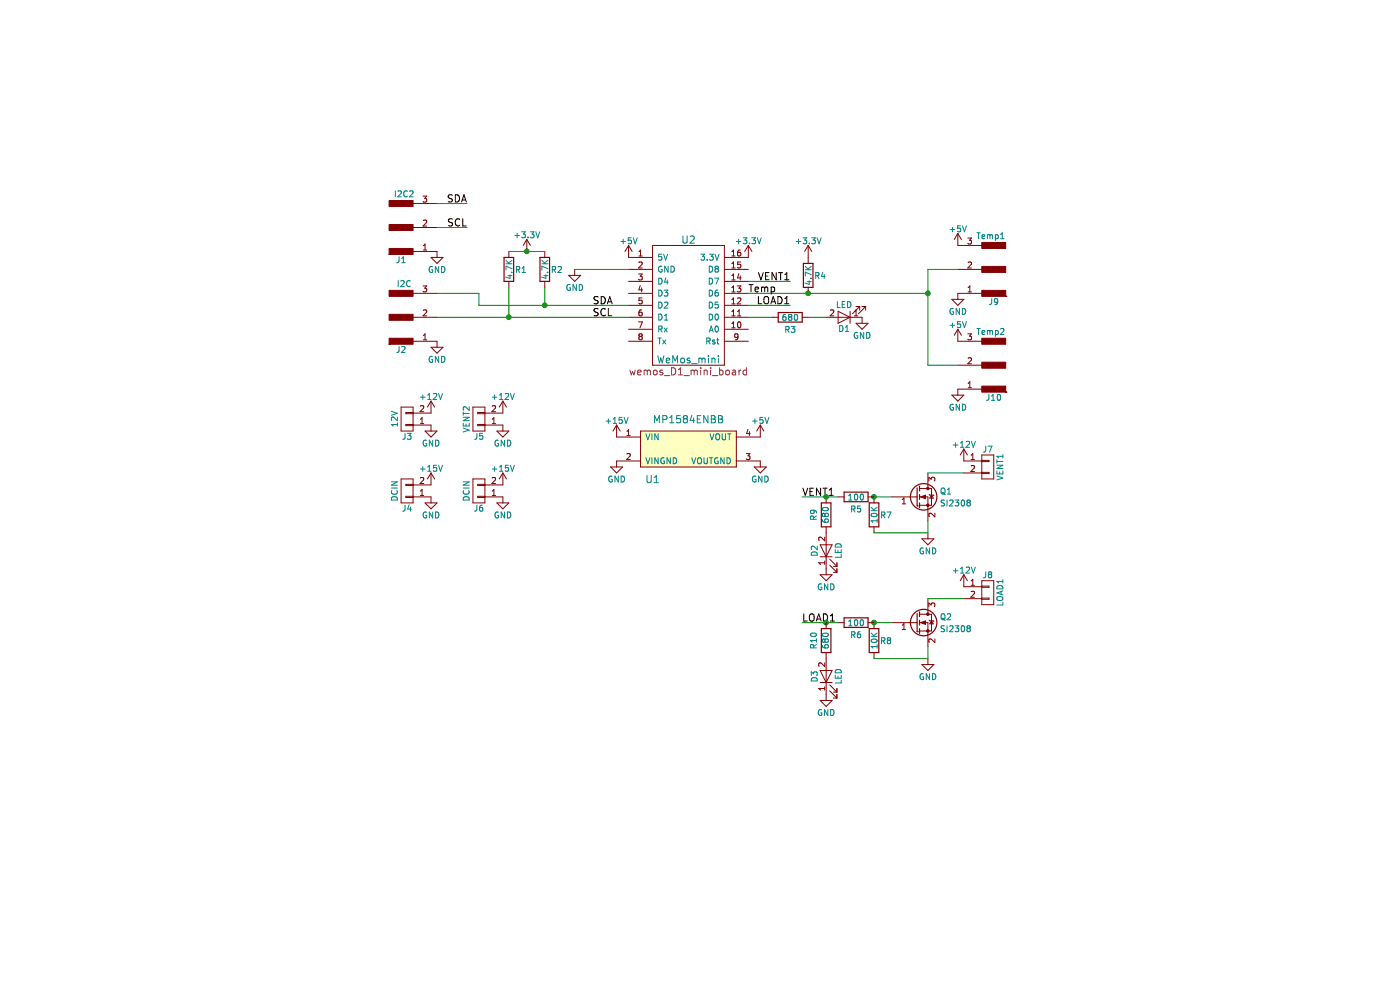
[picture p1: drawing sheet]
EESchema Schematic File Version 2
LIBS:power
LIBS:device
LIBS:transistors
LIBS:conn
LIBS:linear
LIBS:regul
LIBS:74xx
LIBS:cmos4000
LIBS:adc-dac
LIBS:memory
LIBS:xilinx
LIBS:microcontrollers
LIBS:dsp
LIBS:microchip
LIBS:analog_switches
LIBS:motorola
LIBS:texas
LIBS:intel
LIBS:audio
LIBS:interface
LIBS:digital-audio
LIBS:philips
LIBS:display
LIBS:cypress
LIBS:siliconi
LIBS:opto
LIBS:atmel
LIBS:contrib
LIBS:valves
LIBS:KiCadCustomLibraries
LIBS:ChillerControl-cache
EELAYER 25 0
EELAYER END
$Descr A4 11693 8268
encoding utf-8
Sheet 1 1
Title ""
Date ""
Rev ""
Comp ""
Comment1 ""
Comment2 ""
Comment3 ""
Comment4 ""
$EndDescr
$Comp
L WeMos_mini U2
U 1 1
P 5750 2500
F 0 "U2" H 5750 3000 60  0000 C CNN
F 1 "WeMos_mini" H 5750 2000 60  0000 C CNN
F 2 "wemos_D1_mini_board" H 5750 1900 60  0000 C CNN
F 3 "" H 6300 1800 60  0000 C CNN
	1    5750 2500
	1    0    0    -1  
$EndComp
$Comp
L MP1584ENBB U1
U 1 1
P 5450 4000
F 0 "U1" H 5450 4000 60  0000 C CNN
F 1 "MP1584ENBB" H 5750 4500 60  0000 C CNN
F 2 "KiCadCustomLibs:MP1584_buck_module" H 5450 4000 60  0001 C CNN
F 3 "" H 5450 4000 60  0001 C CNN
	1    5450 4000
	1    0    0    -1  
$EndComp
$Comp
L R R1
U 1 1
P 4250 2250
F 0 "R1" H 4350 2250 50  0000 C CNN
F 1 "4.7K" V 4250 2250 50  0000 C CNN
F 2 "Resistors_SMD:R_0603" V 4180 2250 50  0001 C CNN
F 3 "" H 4250 2250 50  0001 C CNN
	1    4250 2250
	1    0    0    -1  
$EndComp
$Comp
L R R2
U 1 1
P 4550 2250
F 0 "R2" H 4650 2250 50  0000 C CNN
F 1 "4.7K" V 4550 2250 50  0000 C CNN
F 2 "Resistors_SMD:R_0603" V 4480 2250 50  0001 C CNN
F 3 "" H 4550 2250 50  0001 C CNN
	1    4550 2250
	1    0    0    -1  
$EndComp
$Comp
L +3.3V #PWR16
U 1 1
P 6250 2150
F 0 "#PWR16" H 6250 2000 50  0001 C CNN
F 1 "+3.3V" H 6250 2290 50  0000 C CNN
F 2 "" H 6250 2150 50  0001 C CNN
F 3 "" H 6250 2150 50  0001 C CNN
	1    6250 2150
	1    0    0    -1  
$EndComp
$Comp
L +3.3V #PWR11
U 1 1
P 4400 2100
F 0 "#PWR11" H 4400 1950 50  0001 C CNN
F 1 "+3.3V" H 4400 2240 50  0000 C CNN
F 2 "" H 4400 2100 50  0001 C CNN
F 3 "" H 4400 2100 50  0001 C CNN
	1    4400 2100
	1    0    0    -1  
$EndComp
Wire Wire Line
	4250 2100 4550 2100
Connection ~ 4400 2100
$Comp
L +5V #PWR17
U 1 1
P 6350 3650
F 0 "#PWR17" H 6350 3500 50  0001 C CNN
F 1 "+5V" H 6350 3790 50  0000 C CNN
F 2 "" H 6350 3650 50  0001 C CNN
F 3 "" H 6350 3650 50  0001 C CNN
	1    6350 3650
	1    0    0    -1  
$EndComp
$Comp
L +5V #PWR15
U 1 1
P 5250 2150
F 0 "#PWR15" H 5250 2000 50  0001 C CNN
F 1 "+5V" H 5250 2290 50  0000 C CNN
F 2 "" H 5250 2150 50  0001 C CNN
F 3 "" H 5250 2150 50  0001 C CNN
	1    5250 2150
	1    0    0    -1  
$EndComp
$Comp
L GND #PWR18
U 1 1
P 6350 3850
F 0 "#PWR18" H 6350 3600 50  0001 C CNN
F 1 "GND" H 6350 3700 50  0000 C CNN
F 2 "" H 6350 3850 50  0001 C CNN
F 3 "" H 6350 3850 50  0001 C CNN
	1    6350 3850
	1    0    0    -1  
$EndComp
$Comp
L GND #PWR14
U 1 1
P 5150 3850
F 0 "#PWR14" H 5150 3600 50  0001 C CNN
F 1 "GND" H 5150 3700 50  0000 C CNN
F 2 "" H 5150 3850 50  0001 C CNN
F 3 "" H 5150 3850 50  0001 C CNN
	1    5150 3850
	1    0    0    -1  
$EndComp
$Comp
L GND #PWR12
U 1 1
P 4800 2250
F 0 "#PWR12" H 4800 2000 50  0001 C CNN
F 1 "GND" H 4800 2100 50  0000 C CNN
F 2 "" H 4800 2250 50  0001 C CNN
F 3 "" H 4800 2250 50  0001 C CNN
	1    4800 2250
	1    0    0    -1  
$EndComp
Wire Wire Line
	5250 2250 4800 2250
$Comp
L +15V #PWR13
U 1 1
P 5150 3650
F 0 "#PWR13" H 5150 3500 50  0001 C CNN
F 1 "+15V" H 5150 3790 50  0000 C CNN
F 2 "" H 5150 3650 50  0001 C CNN
F 3 "" H 5150 3650 50  0001 C CNN
	1    5150 3650
	1    0    0    -1  
$EndComp
Wire Wire Line
	3650 2650 5250 2650
Text Label 4950 2650 0    60   ~ 0
SCL
Wire Wire Line
	4000 2550 5250 2550
Text Label 4950 2550 0    60   ~ 0
SDA
Wire Wire Line
	4550 2550 4550 2400
Wire Wire Line
	4250 2650 4250 2400
$Comp
L R R4
U 1 1
P 6750 2300
F 0 "R4" H 6850 2300 50  0000 C CNN
F 1 "4.7K" V 6750 2300 50  0000 C CNN
F 2 "Resistors_SMD:R_0603" V 6680 2300 50  0001 C CNN
F 3 "" H 6750 2300 50  0001 C CNN
	1    6750 2300
	1    0    0    -1  
$EndComp
$Comp
L +3.3V #PWR19
U 1 1
P 6750 2150
F 0 "#PWR19" H 6750 2000 50  0001 C CNN
F 1 "+3.3V" H 6750 2290 50  0000 C CNN
F 2 "" H 6750 2150 50  0001 C CNN
F 3 "" H 6750 2150 50  0001 C CNN
	1    6750 2150
	1    0    0    -1  
$EndComp
Wire Wire Line
	6250 2450 7750 2450
Text Label 6250 2450 0    60   ~ 0
Temp
$Comp
L CONN_01X03_MALE J9
U 1 1
P 8300 2250
F 0 "J9" H 8300 2525 50  0000 C CNN
F 1 "Temp1" H 8325 1975 50  0000 C CNN
F 2 "Pin_Headers:Pin_Header_Straight_1x03_Pitch2.54mm" H 8300 2450 50  0001 C CNN
F 3 "" H 8300 2450 50  0001 C CNN
	1    8300 2250
	-1   0    0    1   
$EndComp
$Comp
L CONN_01X03_MALE J10
U 1 1
P 8300 3050
F 0 "J10" H 8300 3325 50  0000 C CNN
F 1 "Temp2" H 8325 2775 50  0000 C CNN
F 2 "Pin_Headers:Pin_Header_Straight_1x03_Pitch2.54mm" H 8300 3250 50  0001 C CNN
F 3 "" H 8300 3250 50  0001 C CNN
	1    8300 3050
	-1   0    0    1   
$EndComp
$Comp
L CONN_01X03_MALE J2
U 1 1
P 3350 2650
F 0 "J2" H 3350 2925 50  0000 C CNN
F 1 "I2C" H 3375 2375 50  0000 C CNN
F 2 "Pin_Headers:Pin_Header_Straight_1x03_Pitch2.54mm" H 3350 2850 50  0001 C CNN
F 3 "" H 3350 2850 50  0001 C CNN
	1    3350 2650
	1    0    0    1   
$EndComp
$Comp
L GND #PWR26
U 1 1
P 8000 2450
F 0 "#PWR26" H 8000 2200 50  0001 C CNN
F 1 "GND" H 8000 2300 50  0000 C CNN
F 2 "" H 8000 2450 50  0001 C CNN
F 3 "" H 8000 2450 50  0001 C CNN
	1    8000 2450
	1    0    0    -1  
$EndComp
$Comp
L GND #PWR28
U 1 1
P 8000 3250
F 0 "#PWR28" H 8000 3000 50  0001 C CNN
F 1 "GND" H 8000 3100 50  0000 C CNN
F 2 "" H 8000 3250 50  0001 C CNN
F 3 "" H 8000 3250 50  0001 C CNN
	1    8000 3250
	1    0    0    -1  
$EndComp
$Comp
L +5V #PWR25
U 1 1
P 8000 2050
F 0 "#PWR25" H 8000 1900 50  0001 C CNN
F 1 "+5V" H 8000 2190 50  0000 C CNN
F 2 "" H 8000 2050 50  0001 C CNN
F 3 "" H 8000 2050 50  0001 C CNN
	1    8000 2050
	1    0    0    -1  
$EndComp
$Comp
L +5V #PWR27
U 1 1
P 8000 2850
F 0 "#PWR27" H 8000 2700 50  0001 C CNN
F 1 "+5V" H 8000 2990 50  0000 C CNN
F 2 "" H 8000 2850 50  0001 C CNN
F 3 "" H 8000 2850 50  0001 C CNN
	1    8000 2850
	1    0    0    -1  
$EndComp
Wire Wire Line
	7750 3050 8000 3050
Wire Wire Line
	7750 2250 7750 3050
Wire Wire Line
	7750 2250 8000 2250
Connection ~ 7750 2450
Connection ~ 6750 2450
$Comp
L GND #PWR6
U 1 1
P 3650 2850
F 0 "#PWR6" H 3650 2600 50  0001 C CNN
F 1 "GND" H 3650 2700 50  0000 C CNN
F 2 "" H 3650 2850 50  0001 C CNN
F 3 "" H 3650 2850 50  0001 C CNN
	1    3650 2850
	1    0    0    -1  
$EndComp
Connection ~ 4250 2650
Wire Wire Line
	3650 2450 4000 2450
Wire Wire Line
	4000 2450 4000 2550
Connection ~ 4550 2550
$Comp
L CONN_01X02 J3
U 1 1
P 3400 3500
F 0 "J3" H 3400 3650 50  0000 C CNN
F 1 "12V" V 3500 3500 50  0000 C CNN
F 2 "KiCadCustomLibs:Conn2pin_2.54mm" H 3400 3500 50  0001 C CNN
F 3 "" H 3400 3500 50  0001 C CNN
	1    3400 3500
	-1   0    0    1   
$EndComp
$Comp
L GND #PWR2
U 1 1
P 3600 3550
F 0 "#PWR2" H 3600 3300 50  0001 C CNN
F 1 "GND" H 3600 3400 50  0000 C CNN
F 2 "" H 3600 3550 50  0001 C CNN
F 3 "" H 3600 3550 50  0001 C CNN
	1    3600 3550
	1    0    0    -1  
$EndComp
$Comp
L +12V #PWR1
U 1 1
P 3600 3450
F 0 "#PWR1" H 3600 3300 50  0001 C CNN
F 1 "+12V" H 3600 3590 50  0000 C CNN
F 2 "" H 3600 3450 50  0001 C CNN
F 3 "" H 3600 3450 50  0001 C CNN
	1    3600 3450
	1    0    0    -1  
$EndComp
$Comp
L Q_NMOS_GSD Q1
U 1 1
P 7650 4150
F 0 "Q1" H 7850 4200 50  0000 L CNN
F 1 "SI2308" H 7850 4100 50  0000 L CNN
F 2 "TO_SOT_Packages_SMD:SOT-23" H 7850 4250 50  0001 C CNN
F 3 "" H 7650 4150 50  0001 C CNN
	1    7650 4150
	1    0    0    -1  
$EndComp
$Comp
L GND #PWR23
U 1 1
P 7750 4450
F 0 "#PWR23" H 7750 4200 50  0001 C CNN
F 1 "GND" H 7750 4300 50  0000 C CNN
F 2 "" H 7750 4450 50  0001 C CNN
F 3 "" H 7750 4450 50  0001 C CNN
	1    7750 4450
	1    0    0    -1  
$EndComp
$Comp
L R R7
U 1 1
P 7300 4300
F 0 "R7" H 7400 4300 50  0000 C CNN
F 1 "10K" V 7300 4300 50  0000 C CNN
F 2 "Resistors_SMD:R_0603" V 7230 4300 50  0001 C CNN
F 3 "" H 7300 4300 50  0001 C CNN
	1    7300 4300
	1    0    0    -1  
$EndComp
Wire Wire Line
	7300 4450 7750 4450
Wire Wire Line
	7750 4450 7750 4350
Wire Wire Line
	7300 4150 7450 4150
$Comp
L CONN_01X02 J7
U 1 1
P 8250 3900
F 0 "J7" H 8250 4050 50  0000 C CNN
F 1 "VENT1" V 8350 3900 50  0000 C CNN
F 2 "KiCadCustomLibs:Conn2pin_2.54mm" H 8250 3900 50  0001 C CNN
F 3 "" H 8250 3900 50  0001 C CNN
	1    8250 3900
	1    0    0    -1  
$EndComp
Wire Wire Line
	7750 3950 8050 3950
$Comp
L +12V #PWR29
U 1 1
P 8050 3850
F 0 "#PWR29" H 8050 3700 50  0001 C CNN
F 1 "+12V" H 8050 3990 50  0000 C CNN
F 2 "" H 8050 3850 50  0001 C CNN
F 3 "" H 8050 3850 50  0001 C CNN
	1    8050 3850
	1    0    0    -1  
$EndComp
Connection ~ 7300 4150
Text Label 6700 4150 0    60   ~ 0
VENT1
$Comp
L Q_NMOS_GSD Q2
U 1 1
P 7650 5200
F 0 "Q2" H 7850 5250 50  0000 L CNN
F 1 "SI2308" H 7850 5150 50  0000 L CNN
F 2 "TO_SOT_Packages_SMD:SOT-23" H 7850 5300 50  0001 C CNN
F 3 "" H 7650 5200 50  0001 C CNN
	1    7650 5200
	1    0    0    -1  
$EndComp
$Comp
L GND #PWR24
U 1 1
P 7750 5500
F 0 "#PWR24" H 7750 5250 50  0001 C CNN
F 1 "GND" H 7750 5350 50  0000 C CNN
F 2 "" H 7750 5500 50  0001 C CNN
F 3 "" H 7750 5500 50  0001 C CNN
	1    7750 5500
	1    0    0    -1  
$EndComp
$Comp
L R R8
U 1 1
P 7300 5350
F 0 "R8" H 7400 5350 50  0000 C CNN
F 1 "10K" V 7300 5350 50  0000 C CNN
F 2 "Resistors_SMD:R_0603" V 7230 5350 50  0001 C CNN
F 3 "" H 7300 5350 50  0001 C CNN
	1    7300 5350
	1    0    0    -1  
$EndComp
Wire Wire Line
	7300 5500 7750 5500
Wire Wire Line
	7750 5500 7750 5400
Wire Wire Line
	7300 5200 7450 5200
$Comp
L CONN_01X02 J8
U 1 1
P 8250 4950
F 0 "J8" H 8250 5100 50  0000 C CNN
F 1 "LOAD1" V 8350 4950 50  0000 C CNN
F 2 "KiCadCustomLibs:Conn2pin_2.54mm" H 8250 4950 50  0001 C CNN
F 3 "" H 8250 4950 50  0001 C CNN
	1    8250 4950
	1    0    0    -1  
$EndComp
Wire Wire Line
	7750 5000 8050 5000
$Comp
L +12V #PWR30
U 1 1
P 8050 4900
F 0 "#PWR30" H 8050 4750 50  0001 C CNN
F 1 "+12V" H 8050 5040 50  0000 C CNN
F 2 "" H 8050 4900 50  0001 C CNN
F 3 "" H 8050 4900 50  0001 C CNN
	1    8050 4900
	1    0    0    -1  
$EndComp
Connection ~ 7300 5200
Text Label 6700 5200 0    60   ~ 0
LOAD1
$Comp
L CONN_01X02 J5
U 1 1
P 4000 3500
F 0 "J5" H 4000 3650 50  0000 C CNN
F 1 "VENT2" V 4100 3500 50  0000 C CNN
F 2 "KiCadCustomLibs:Conn2pin_2.54mm" H 4000 3500 50  0001 C CNN
F 3 "" H 4000 3500 50  0001 C CNN
	1    4000 3500
	-1   0    0    1   
$EndComp
$Comp
L +12V #PWR7
U 1 1
P 4200 3450
F 0 "#PWR7" H 4200 3300 50  0001 C CNN
F 1 "+12V" H 4200 3590 50  0000 C CNN
F 2 "" H 4200 3450 50  0001 C CNN
F 3 "" H 4200 3450 50  0001 C CNN
	1    4200 3450
	1    0    0    -1  
$EndComp
$Comp
L GND #PWR8
U 1 1
P 4200 3550
F 0 "#PWR8" H 4200 3300 50  0001 C CNN
F 1 "GND" H 4200 3400 50  0000 C CNN
F 2 "" H 4200 3550 50  0001 C CNN
F 3 "" H 4200 3550 50  0001 C CNN
	1    4200 3550
	1    0    0    -1  
$EndComp
Wire Wire Line
	6250 2350 6600 2350
Text Label 6600 2350 2    60   ~ 0
VENT1
Text Label 6600 2550 2    60   ~ 0
LOAD1
$Comp
L R R5
U 1 1
P 7150 4150
F 0 "R5" V 7250 4150 50  0000 C CNN
F 1 "100" V 7150 4150 50  0000 C CNN
F 2 "Resistors_SMD:R_0603" V 7080 4150 50  0001 C CNN
F 3 "" H 7150 4150 50  0001 C CNN
	1    7150 4150
	0    1    1    0   
$EndComp
Wire Wire Line
	7000 4150 6700 4150
$Comp
L R R6
U 1 1
P 7150 5200
F 0 "R6" V 7250 5200 50  0000 C CNN
F 1 "100" V 7150 5200 50  0000 C CNN
F 2 "Resistors_SMD:R_0603" V 7080 5200 50  0001 C CNN
F 3 "" H 7150 5200 50  0001 C CNN
	1    7150 5200
	0    1    1    0   
$EndComp
Wire Wire Line
	7000 5200 6700 5200
$Comp
L CONN_01X03_MALE J1
U 1 1
P 3350 1900
F 0 "J1" H 3350 2175 50  0000 C CNN
F 1 "I2C2" H 3375 1625 50  0000 C CNN
F 2 "Pin_Headers:Pin_Header_Straight_1x03_Pitch2.54mm" H 3350 2100 50  0001 C CNN
F 3 "" H 3350 2100 50  0001 C CNN
	1    3350 1900
	1    0    0    1   
$EndComp
$Comp
L GND #PWR5
U 1 1
P 3650 2100
F 0 "#PWR5" H 3650 1850 50  0001 C CNN
F 1 "GND" H 3650 1950 50  0000 C CNN
F 2 "" H 3650 2100 50  0001 C CNN
F 3 "" H 3650 2100 50  0001 C CNN
	1    3650 2100
	1    0    0    -1  
$EndComp
Wire Wire Line
	3650 1700 3900 1700
Wire Wire Line
	3650 1900 3900 1900
Text Label 3900 1900 2    60   ~ 0
SCL
Text Label 3900 1700 2    60   ~ 0
SDA
Wire Wire Line
	6250 2550 6600 2550
$Comp
L LED D1
U 1 1
P 7050 2650
F 0 "D1" H 7050 2750 50  0000 C CNN
F 1 "LED" H 7050 2550 50  0000 C CNN
F 2 "LEDs:LED_0805" H 7050 2650 50  0001 C CNN
F 3 "" H 7050 2650 50  0001 C CNN
	1    7050 2650
	-1   0    0    1   
$EndComp
$Comp
L R R3
U 1 1
P 6600 2650
F 0 "R3" V 6700 2650 50  0000 C CNN
F 1 "680" V 6600 2650 50  0000 C CNN
F 2 "Resistors_SMD:R_0603" V 6530 2650 50  0001 C CNN
F 3 "" H 6600 2650 50  0001 C CNN
	1    6600 2650
	0    1    1    0   
$EndComp
Wire Wire Line
	6250 2650 6450 2650
Wire Wire Line
	6750 2650 6900 2650
$Comp
L GND #PWR22
U 1 1
P 7200 2650
F 0 "#PWR22" H 7200 2400 50  0001 C CNN
F 1 "GND" H 7200 2500 50  0000 C CNN
F 2 "" H 7200 2650 50  0001 C CNN
F 3 "" H 7200 2650 50  0001 C CNN
	1    7200 2650
	1    0    0    -1  
$EndComp
$Comp
L CONN_01X02 J4
U 1 1
P 3400 4100
F 0 "J4" H 3400 4250 50  0000 C CNN
F 1 "DCIN" V 3500 4100 50  0000 C CNN
F 2 "KiCadCustomLibs:Conn_Power" H 3400 4100 50  0001 C CNN
F 3 "" H 3400 4100 50  0001 C CNN
	1    3400 4100
	-1   0    0    1   
$EndComp
$Comp
L GND #PWR4
U 1 1
P 3600 4150
F 0 "#PWR4" H 3600 3900 50  0001 C CNN
F 1 "GND" H 3600 4000 50  0000 C CNN
F 2 "" H 3600 4150 50  0001 C CNN
F 3 "" H 3600 4150 50  0001 C CNN
	1    3600 4150
	1    0    0    -1  
$EndComp
$Comp
L +15V #PWR3
U 1 1
P 3600 4050
F 0 "#PWR3" H 3600 3900 50  0001 C CNN
F 1 "+15V" H 3600 4190 50  0000 C CNN
F 2 "" H 3600 4050 50  0001 C CNN
F 3 "" H 3600 4050 50  0001 C CNN
	1    3600 4050
	1    0    0    -1  
$EndComp
$Comp
L CONN_01X02 J6
U 1 1
P 4000 4100
F 0 "J6" H 4000 4250 50  0000 C CNN
F 1 "DCIN" V 4100 4100 50  0000 C CNN
F 2 "KiCadCustomLibs:Conn_Power" H 4000 4100 50  0001 C CNN
F 3 "" H 4000 4100 50  0001 C CNN
	1    4000 4100
	-1   0    0    1   
$EndComp
$Comp
L GND #PWR10
U 1 1
P 4200 4150
F 0 "#PWR10" H 4200 3900 50  0001 C CNN
F 1 "GND" H 4200 4000 50  0000 C CNN
F 2 "" H 4200 4150 50  0001 C CNN
F 3 "" H 4200 4150 50  0001 C CNN
	1    4200 4150
	1    0    0    -1  
$EndComp
$Comp
L +15V #PWR9
U 1 1
P 4200 4050
F 0 "#PWR9" H 4200 3900 50  0001 C CNN
F 1 "+15V" H 4200 4190 50  0000 C CNN
F 2 "" H 4200 4050 50  0001 C CNN
F 3 "" H 4200 4050 50  0001 C CNN
	1    4200 4050
	1    0    0    -1  
$EndComp
$Comp
L LED D3
U 1 1
P 6900 5650
F 0 "D3" H 6900 5750 50  0000 C CNN
F 1 "LED" H 6900 5550 50  0000 C CNN
F 2 "LEDs:LED_0805" H 6900 5650 50  0001 C CNN
F 3 "" H 6900 5650 50  0001 C CNN
	1    6900 5650
	0    -1   -1   0   
$EndComp
Connection ~ 6900 5200
$Comp
L GND #PWR21
U 1 1
P 6900 5800
F 0 "#PWR21" H 6900 5550 50  0001 C CNN
F 1 "GND" H 6900 5650 50  0000 C CNN
F 2 "" H 6900 5800 50  0001 C CNN
F 3 "" H 6900 5800 50  0001 C CNN
	1    6900 5800
	1    0    0    -1  
$EndComp
$Comp
L R R10
U 1 1
P 6900 5350
F 0 "R10" V 7000 5350 50  0000 C CNN
F 1 "680" V 6900 5350 50  0000 C CNN
F 2 "Resistors_SMD:R_0603" V 6830 5350 50  0001 C CNN
F 3 "" H 6900 5350 50  0001 C CNN
	1    6900 5350
	-1   0    0    1   
$EndComp
$Comp
L LED D2
U 1 1
P 6900 4600
F 0 "D2" H 6900 4700 50  0000 C CNN
F 1 "LED" H 6900 4500 50  0000 C CNN
F 2 "LEDs:LED_0805" H 6900 4600 50  0001 C CNN
F 3 "" H 6900 4600 50  0001 C CNN
	1    6900 4600
	0    -1   -1   0   
$EndComp
$Comp
L R R9
U 1 1
P 6900 4300
F 0 "R9" V 7000 4300 50  0000 C CNN
F 1 "680" V 6900 4300 50  0000 C CNN
F 2 "Resistors_SMD:R_0603" V 6830 4300 50  0001 C CNN
F 3 "" H 6900 4300 50  0001 C CNN
	1    6900 4300
	-1   0    0    1   
$EndComp
$Comp
L GND #PWR20
U 1 1
P 6900 4750
F 0 "#PWR20" H 6900 4500 50  0001 C CNN
F 1 "GND" H 6900 4600 50  0000 C CNN
F 2 "" H 6900 4750 50  0001 C CNN
F 3 "" H 6900 4750 50  0001 C CNN
	1    6900 4750
	1    0    0    -1  
$EndComp
Connection ~ 6900 4150
$EndSCHEMATC
